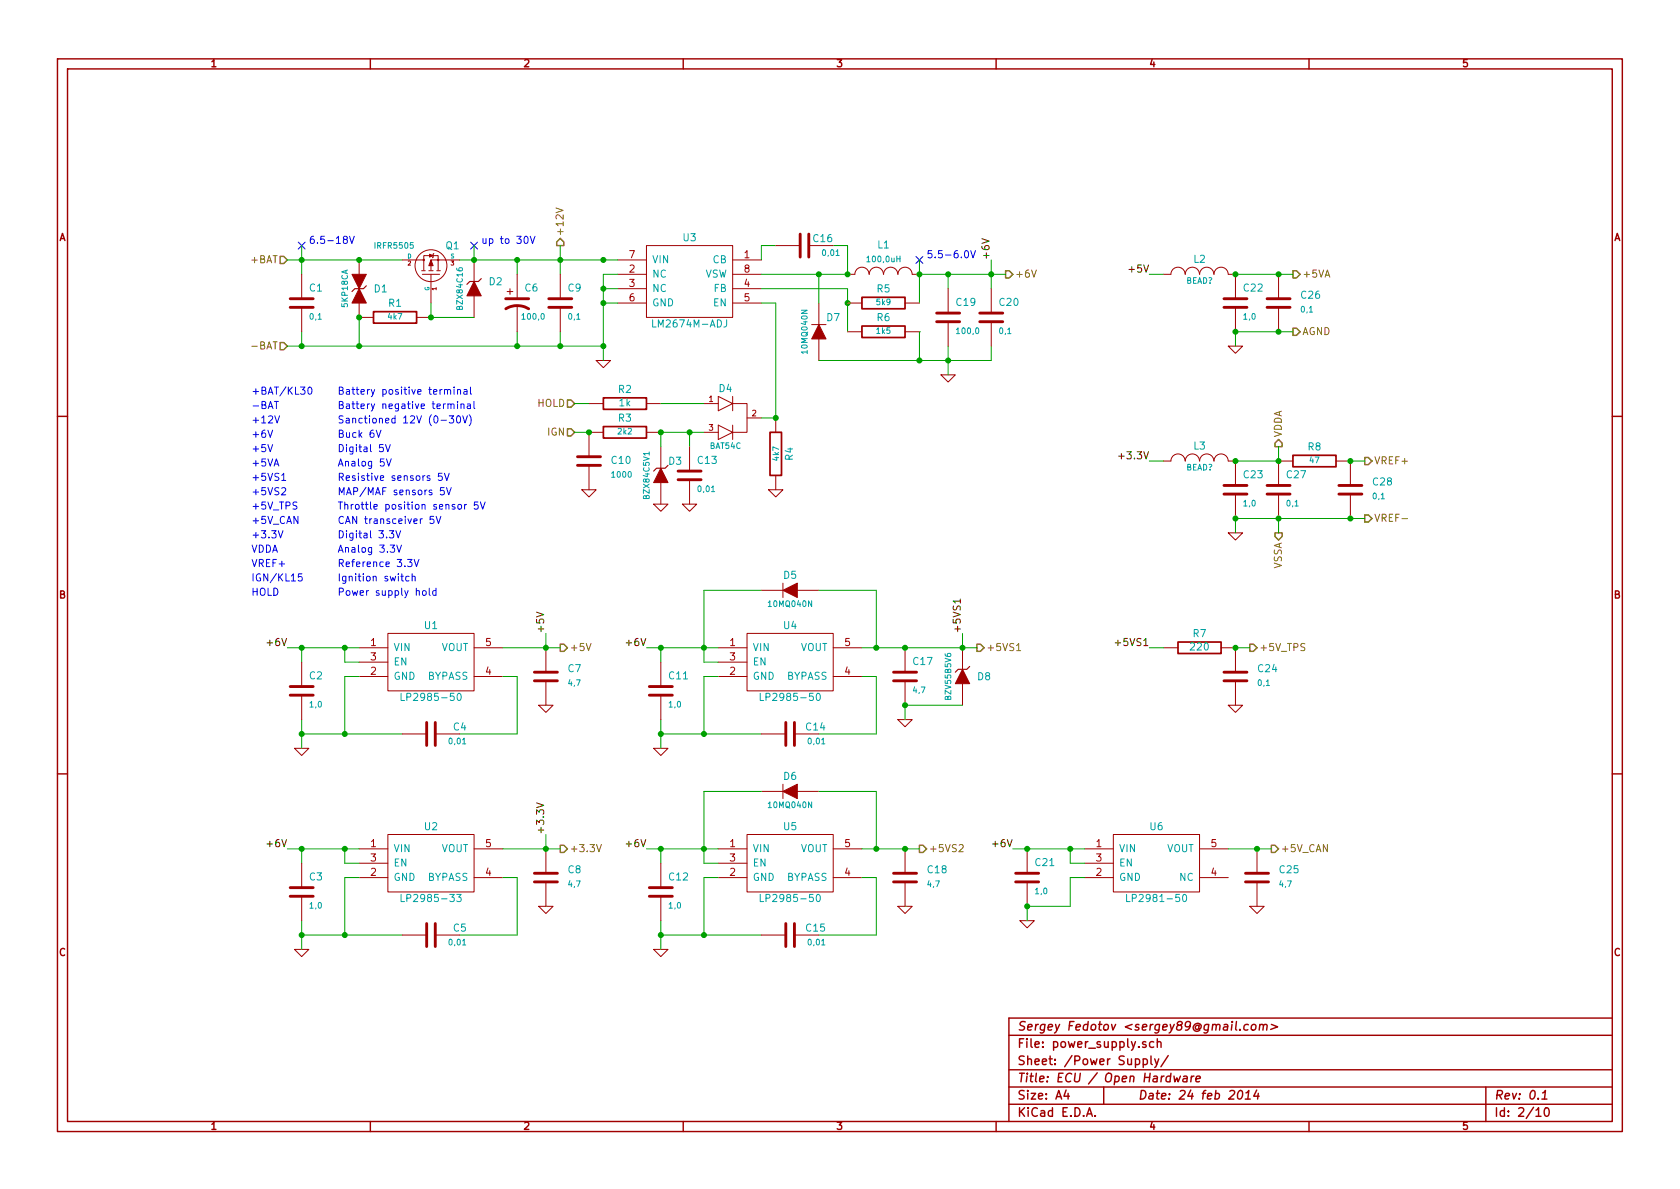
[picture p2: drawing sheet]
EESchema Schematic File Version 2
LIBS:openecu
LIBS:openecu-cache
EELAYER 27 0
EELAYER END
$Descr A4 11693 8268
encoding utf-8
Sheet 2 10
Title "ECU / Open Hardware"
Date "24 feb 2014"
Rev "0.1"
Comp "Sergey Fedotov <sergey89@gmail.com>"
Comment1 ""
Comment2 ""
Comment3 ""
Comment4 ""
$EndDescr
$Comp
L GND #PWR6
U 1 1
P 4200 2500
F 0 "#PWR6" H 4200 2500 30  0001 C CNN
F 1 "GND" H 4200 2430 30  0001 C CNN
F 2 "~" H 4200 2500 60  0000 C CNN
F 3 "~" H 4200 2500 60  0000 C CNN
	1    4200 2500
	1    0    0    -1  
$EndComp
$Comp
L 10MQ040N D7
U 1 1
P 5700 2300
F 0 "D7" V 5800 2400 50  0000 C CNN
F 1 "10MQ040N" H 5700 2200 40  0000 C CNN
F 2 "~" H 5700 2300 60  0000 C CNN
F 3 "~" H 5700 2300 60  0000 C CNN
	1    5700 2300
	0    1    -1   0   
$EndComp
$Comp
L GND #PWR14
U 1 1
P 6600 2600
F 0 "#PWR14" H 6600 2600 30  0001 C CNN
F 1 "GND" H 6600 2530 30  0001 C CNN
F 2 "~" H 6600 2600 60  0000 C CNN
F 3 "~" H 6600 2600 60  0000 C CNN
	1    6600 2600
	1    0    0    -1  
$EndComp
$Comp
L R R2
U 1 1
P 4350 2800
F 0 "R2" V 4450 2800 50  0000 C CNN
F 1 "1k" V 4357 2801 50  0000 C CNN
F 2 "~" V 4280 2800 30  0000 C CNN
F 3 "~" H 4350 2800 30  0000 C CNN
	1    4350 2800
	0    -1   -1   0   
$EndComp
$Comp
L IRFR5505 Q1
U 1 1
P 3000 1900
F 0 "Q1" V 3200 1800 50  0000 R CNN
F 1 "IRFR5505" V 3200 2300 40  0000 R CNN
F 2 "TO252" V 3200 2050 29  0001 C CNN
F 3 "~" H 3000 1900 60  0000 C CNN
	1    3000 1900
	0    -1   -1   0   
$EndComp
$Comp
L GND #PWR11
U 1 1
P 5400 3400
F 0 "#PWR11" H 5400 3400 30  0001 C CNN
F 1 "GND" H 5400 3330 30  0001 C CNN
F 2 "~" H 5400 3400 60  0000 C CNN
F 3 "~" H 5400 3400 60  0000 C CNN
	1    5400 3400
	1    0    0    -1  
$EndComp
$Comp
L BZX84C5V1 D3
U 1 1
P 4600 3300
F 0 "D3" V 4700 3400 50  0000 C CNN
F 1 "BZX84C5V1" H 4600 3200 40  0000 C CNN
F 2 "~" H 4600 3300 60  0000 C CNN
F 3 "~" H 4600 3300 60  0000 C CNN
	1    4600 3300
	0    1    -1   0   
$EndComp
$Comp
L GND #PWR7
U 1 1
P 4600 3500
F 0 "#PWR7" H 4600 3500 30  0001 C CNN
F 1 "GND" H 4600 3430 30  0001 C CNN
F 2 "~" H 4600 3500 60  0000 C CNN
F 3 "~" H 4600 3500 60  0000 C CNN
	1    4600 3500
	1    0    0    -1  
$EndComp
$Comp
L GND #PWR10
U 1 1
P 4800 3500
F 0 "#PWR10" H 4800 3500 30  0001 C CNN
F 1 "GND" H 4800 3430 30  0001 C CNN
F 2 "~" H 4800 3500 60  0000 C CNN
F 3 "~" H 4800 3500 60  0000 C CNN
	1    4800 3500
	1    0    0    -1  
$EndComp
$Comp
L BZX84C16 D2
U 1 1
P 3300 2000
F 0 "D2" V 3350 2150 50  0000 C CNN
F 1 "BZX84C16" H 3300 1900 40  0000 C CNN
F 2 "~" H 3300 2000 60  0000 C CNN
F 3 "~" H 3300 2000 60  0000 C CNN
	1    3300 2000
	0    1    -1   0   
$EndComp
$Comp
L 5KP18CA D1
U 1 1
P 2500 2000
F 0 "D1" V 2500 2150 50  0000 C CNN
F 1 "5KP18CA" H 2500 1900 40  0000 C CNN
F 2 "~" H 2450 2000 60  0000 C CNN
F 3 "~" H 2450 2000 60  0000 C CNN
	1    2500 2000
	0    1    -1   0   
$EndComp
Text HLabel 2000 1800 0    50   Input ~ 0
+BAT
Text HLabel 2000 2400 0    50   Input ~ 0
-BAT
Text HLabel 4000 3000 0    50   Input ~ 0
IGN
Text HLabel 4000 2800 0    50   Input ~ 0
HOLD
$Comp
L BAT54C D4
U 1 1
P 5100 2900
F 0 "D4" V 4900 2850 50  0000 C CNN
F 1 "BAT54C" V 5300 2850 40  0000 C CNN
F 2 "~" V 5200 2850 60  0000 C CNN
F 3 "~" V 5200 2850 60  0000 C CNN
	1    5100 2900
	0    1    1    0   
$EndComp
$Comp
L LP2985-50 U1
U 1 1
P 3000 4600
F 0 "U1" H 3000 4850 50  0000 C CNN
F 1 "LP2985-50" H 3000 4350 50  0000 C CNN
F 2 "" H 3000 4350 60  0000 C CNN
F 3 "" H 3000 4350 60  0000 C CNN
	1    3000 4600
	1    0    0    -1  
$EndComp
$Comp
L GND #PWR1
U 1 1
P 2100 5200
F 0 "#PWR1" H 2100 5200 30  0001 C CNN
F 1 "GND" H 2100 5130 30  0001 C CNN
F 2 "~" H 2100 5200 60  0000 C CNN
F 3 "~" H 2100 5200 60  0000 C CNN
	1    2100 5200
	1    0    0    -1  
$EndComp
$Comp
L GND #PWR3
U 1 1
P 3800 4900
F 0 "#PWR3" H 3800 4900 30  0001 C CNN
F 1 "GND" H 3800 4830 30  0001 C CNN
F 2 "~" H 3800 4900 60  0000 C CNN
F 3 "~" H 3800 4900 60  0000 C CNN
	1    3800 4900
	1    0    0    -1  
$EndComp
$Comp
L GND #PWR2
U 1 1
P 2100 6600
F 0 "#PWR2" H 2100 6600 30  0001 C CNN
F 1 "GND" H 2100 6530 30  0001 C CNN
F 2 "~" H 2100 6600 60  0000 C CNN
F 3 "~" H 2100 6600 60  0000 C CNN
	1    2100 6600
	1    0    0    -1  
$EndComp
$Comp
L LP2985-33 U2
U 1 1
P 3000 6000
F 0 "U2" H 3000 6250 50  0000 C CNN
F 1 "LP2985-33" H 3000 5750 50  0000 C CNN
F 2 "" H 3000 5750 60  0000 C CNN
F 3 "" H 3000 5750 60  0000 C CNN
	1    3000 6000
	1    0    0    -1  
$EndComp
Text HLabel 3900 5900 2    50   Output ~ 0
+3.3V
Text HLabel 3900 4500 2    50   Output ~ 0
+5V
Text HLabel 7000 1900 2    50   Output ~ 0
+6V
Text HLabel 3900 1700 1    50   Output ~ 0
+12V
Text HLabel 8900 3100 1    50   Output ~ 0
VDDA
Text HLabel 9500 3200 2    50   Output ~ 0
VREF+
Text Label 3800 4400 1    50   ~ 0
+5V
Text Label 3800 5800 1    50   ~ 0
+3.3V
$Comp
L GND #PWR17
U 1 1
P 8600 3700
F 0 "#PWR17" H 8600 3700 30  0001 C CNN
F 1 "GND" H 8600 3630 30  0001 C CNN
F 2 "~" H 8600 3700 60  0000 C CNN
F 3 "~" H 8600 3700 60  0000 C CNN
	1    8600 3700
	1    0    0    -1  
$EndComp
Text Label 8000 3200 2    50   ~ 0
+3.3V
Text Label 8000 1900 2    50   ~ 0
+5V
$Comp
L GND #PWR16
U 1 1
P 8600 2400
F 0 "#PWR16" H 8600 2400 30  0001 C CNN
F 1 "GND" H 8600 2330 30  0001 C CNN
F 2 "~" H 8600 2400 60  0000 C CNN
F 3 "~" H 8600 2400 60  0000 C CNN
	1    8600 2400
	1    0    0    -1  
$EndComp
Text HLabel 9000 1900 2    50   Output ~ 0
+5VA
Text HLabel 9500 3600 2    50   Output ~ 0
VREF-
Text HLabel 8900 3700 3    50   Output ~ 0
VSSA
Text HLabel 9000 2300 2    50   Output ~ 0
AGND
$Comp
L LM2674M-ADJ U3
U 1 1
P 4800 1950
F 0 "U3" H 4800 2250 50  0000 C CNN
F 1 "LM2674M-ADJ" H 4800 1650 50  0000 C CNN
F 2 "~" H 5100 1700 60  0000 C CNN
F 3 "~" H 5100 1700 60  0000 C CNN
	1    4800 1950
	1    0    0    -1  
$EndComp
$Comp
L LP2985-50 U4
U 1 1
P 5500 4600
F 0 "U4" H 5500 4850 50  0000 C CNN
F 1 "LP2985-50" H 5500 4350 50  0000 C CNN
F 2 "~" H 5500 4350 60  0000 C CNN
F 3 "~" H 5500 4350 60  0000 C CNN
	1    5500 4600
	1    0    0    -1  
$EndComp
$Comp
L 10MQ040N D5
U 1 1
P 5500 4100
F 0 "D5" H 5500 4200 50  0000 C CNN
F 1 "10MQ040N" H 5500 4000 40  0000 C CNN
F 2 "~" H 5500 4100 60  0000 C CNN
F 3 "~" H 5500 4100 60  0000 C CNN
	1    5500 4100
	-1   0    0    -1  
$EndComp
$Comp
L GND #PWR8
U 1 1
P 4600 5200
F 0 "#PWR8" H 4600 5200 30  0001 C CNN
F 1 "GND" H 4600 5130 30  0001 C CNN
F 2 "~" H 4600 5200 60  0000 C CNN
F 3 "~" H 4600 5200 60  0000 C CNN
	1    4600 5200
	1    0    0    -1  
$EndComp
$Comp
L GND #PWR12
U 1 1
P 6300 5000
F 0 "#PWR12" H 6300 5000 30  0001 C CNN
F 1 "GND" H 6300 4930 30  0001 C CNN
F 2 "~" H 6300 5000 60  0000 C CNN
F 3 "~" H 6300 5000 60  0000 C CNN
	1    6300 5000
	1    0    0    -1  
$EndComp
Text HLabel 6800 4500 2    50   Output ~ 0
+5VS1
Text Notes 1750 2750 0    50   ~ 0
+BAT/KL30
Text Notes 1750 2850 0    50   ~ 0
-BAT
Text Notes 1750 2950 0    50   ~ 0
+12V
Text Notes 1750 3050 0    50   ~ 0
+6V
Text Notes 1750 3150 0    50   ~ 0
+5V
Text Notes 1750 3250 0    50   ~ 0
+5VA
Text Notes 1750 3350 0    50   ~ 0
+5VS1
Text Notes 1750 3750 0    50   ~ 0
+3.3V
Text Notes 1750 3850 0    50   ~ 0
VDDA
Text Notes 1750 3950 0    50   ~ 0
VREF+
Text Notes 2350 2750 0    50   ~ 0
Battery positive terminal
Text Notes 2350 2850 0    50   ~ 0
Battery negative terminal
Text Notes 2350 2950 0    50   ~ 0
Sanctioned 12V (0-30V)
Text Notes 2350 3050 0    50   ~ 0
Buck 6V
Text Notes 2350 3150 0    50   ~ 0
Digital 5V
Text Notes 2350 3250 0    50   ~ 0
Analog 5V
Text Notes 2350 3350 0    50   ~ 0
Resistive sensors 5V
Text Notes 2350 3750 0    50   ~ 0
Digital 3.3V
Text Notes 1750 4050 0    50   ~ 0
IGN/KL15
Text Notes 2350 4050 0    50   ~ 0
Ignition switch
Text Notes 2350 3850 0    50   ~ 0
Analog 3.3V
Text Notes 2350 3950 0    50   ~ 0
Reference 3.3V
Text Notes 3350 1700 0    50   ~ 0
up to 30V
NoConn ~ 3300 1700
NoConn ~ 2100 1700
Text Notes 2150 1700 0    50   ~ 0
6.5-18V
NoConn ~ 6400 1800
Text Notes 6450 1800 0    50   ~ 0
5.5-6.0V
Text Notes 1750 4150 0    50   ~ 0
HOLD
Text Notes 2350 4150 0    50   ~ 0
Power supply hold
Text Label 6900 1800 1    50   ~ 0
+6V
Text Label 2000 4500 2    50   ~ 0
+6V
Text Label 2000 5900 2    50   ~ 0
+6V
Text Label 4500 4500 2    50   ~ 0
+6V
$Comp
L LP2985-50 U5
U 1 1
P 5500 6000
F 0 "U5" H 5500 6250 50  0000 C CNN
F 1 "LP2985-50" H 5500 5750 50  0000 C CNN
F 2 "~" H 5500 5750 60  0000 C CNN
F 3 "~" H 5500 5750 60  0000 C CNN
	1    5500 6000
	1    0    0    -1  
$EndComp
$Comp
L 10MQ040N D6
U 1 1
P 5500 5500
F 0 "D6" H 5500 5600 50  0000 C CNN
F 1 "10MQ040N" H 5500 5400 40  0000 C CNN
F 2 "~" H 5500 5500 60  0000 C CNN
F 3 "~" H 5500 5500 60  0000 C CNN
	1    5500 5500
	-1   0    0    -1  
$EndComp
$Comp
L GND #PWR9
U 1 1
P 4600 6600
F 0 "#PWR9" H 4600 6600 30  0001 C CNN
F 1 "GND" H 4600 6530 30  0001 C CNN
F 2 "~" H 4600 6600 60  0000 C CNN
F 3 "~" H 4600 6600 60  0000 C CNN
	1    4600 6600
	1    0    0    -1  
$EndComp
Text HLabel 6400 5900 2    50   Output ~ 0
+5VS2
Text Label 4500 5900 2    50   ~ 0
+6V
$Comp
L LP2981-50 U6
U 1 1
P 8050 6000
F 0 "U6" H 8050 6250 50  0000 C CNN
F 1 "LP2981-50" H 8050 5750 50  0000 C CNN
F 2 "~" H 8050 5750 60  0000 C CNN
F 3 "~" H 8050 5750 60  0000 C CNN
	1    8050 6000
	1    0    0    -1  
$EndComp
Text Label 7050 5900 2    50   ~ 0
+6V
$Comp
L GND #PWR15
U 1 1
P 7150 6400
F 0 "#PWR15" H 7150 6400 30  0001 C CNN
F 1 "GND" H 7150 6330 30  0001 C CNN
F 2 "~" H 7150 6400 60  0000 C CNN
F 3 "~" H 7150 6400 60  0000 C CNN
	1    7150 6400
	1    0    0    -1  
$EndComp
$Comp
L GND #PWR19
U 1 1
P 8750 6300
F 0 "#PWR19" H 8750 6300 30  0001 C CNN
F 1 "GND" H 8750 6230 30  0001 C CNN
F 2 "~" H 8750 6300 60  0000 C CNN
F 3 "~" H 8750 6300 60  0000 C CNN
	1    8750 6300
	1    0    0    -1  
$EndComp
Text HLabel 8850 5900 2    50   Output ~ 0
+5V_CAN
$Comp
L BZV55B5V6 D8
U 1 1
P 6700 4700
F 0 "D8" V 6700 4850 50  0000 C CNN
F 1 "BZV55B5V6" H 6700 4600 40  0000 C CNN
F 2 "~" H 6700 4700 60  0000 C CNN
F 3 "~" H 6700 4700 60  0000 C CNN
	1    6700 4700
	0    1    -1   0   
$EndComp
Text Notes 1750 3450 0    50   ~ 0
+5VS2
Text Notes 2350 3450 0    50   ~ 0
MAP/MAF sensors 5V
Text Notes 1750 3650 0    50   ~ 0
+5V_CAN
Text Notes 2350 3650 0    50   ~ 0
CAN transceiver 5V
Text Label 6700 4400 1    50   ~ 0
+5VS1
$Comp
L R R7
U 1 1
P 8350 4500
F 0 "R7" V 8450 4500 50  0000 C CNN
F 1 "220" V 8357 4501 50  0000 C CNN
F 2 "~" V 8280 4500 30  0000 C CNN
F 3 "~" H 8350 4500 30  0000 C CNN
	1    8350 4500
	0    -1   -1   0   
$EndComp
Text Label 8000 4500 2    50   ~ 0
+5VS1
$Comp
L GND #PWR18
U 1 1
P 8600 4900
F 0 "#PWR18" H 8600 4900 30  0001 C CNN
F 1 "GND" H 8600 4830 30  0001 C CNN
F 2 "~" H 8600 4900 60  0000 C CNN
F 3 "~" H 8600 4900 60  0000 C CNN
	1    8600 4900
	1    0    0    -1  
$EndComp
Text HLabel 8700 4500 2    50   Output ~ 0
+5V_TPS
Text Notes 1750 3550 0    50   ~ 0
+5V_TPS
Text Notes 2350 3550 0    50   ~ 0
Throttle position sensor 5V
Wire Wire Line
	3200 1800 3300 1800
Wire Wire Line
	3300 1800 3600 1800
Wire Wire Line
	3600 1800 3900 1800
Wire Wire Line
	3900 1800 4200 1800
Wire Wire Line
	4200 1800 4300 1800
Wire Wire Line
	3600 1800 3600 1900
Wire Wire Line
	3900 1700 3900 1800
Wire Wire Line
	3900 1800 3900 1900
Connection ~ 3900 1800
Wire Wire Line
	3900 2400 3900 2300
Wire Wire Line
	3600 2400 3600 2300
Wire Wire Line
	4300 1900 4200 1900
Wire Wire Line
	4200 1900 4200 2000
Wire Wire Line
	4200 2000 4200 2100
Wire Wire Line
	4200 2100 4200 2400
Wire Wire Line
	4200 2400 4200 2500
Wire Wire Line
	4200 2100 4300 2100
Wire Wire Line
	4300 2000 4200 2000
Connection ~ 4200 2000
Connection ~ 3900 2400
Connection ~ 4200 2100
Connection ~ 4200 2400
Wire Wire Line
	6600 1900 6600 2000
Connection ~ 6600 1900
Wire Wire Line
	6900 2500 6900 2400
Connection ~ 6600 2500
Wire Wire Line
	6400 2300 6400 2300
Wire Wire Line
	6600 2400 6600 2500
Wire Wire Line
	6600 2500 6600 2600
Wire Wire Line
	5300 1900 5700 1900
Wire Wire Line
	5700 1900 5900 1900
Wire Wire Line
	5900 2100 5900 2100
Wire Wire Line
	5900 2000 5300 2000
Wire Wire Line
	5700 1900 5700 2100
Connection ~ 5700 1900
Wire Wire Line
	5700 2500 6400 2500
Wire Wire Line
	6400 2500 6600 2500
Wire Wire Line
	6600 2500 6900 2500
Wire Wire Line
	5800 1700 5900 1700
Wire Wire Line
	5400 2100 5300 2100
Wire Wire Line
	5400 2100 5400 2900
Wire Wire Line
	5400 2900 5300 2900
Wire Wire Line
	4600 3000 4800 3000
Wire Wire Line
	4800 3000 4900 3000
Wire Wire Line
	4800 3100 4800 3000
Connection ~ 4800 3000
Wire Wire Line
	4600 3100 4600 3000
Wire Wire Line
	4600 2800 4900 2800
Connection ~ 6900 1900
Wire Wire Line
	2000 1800 2100 1800
Wire Wire Line
	2100 1800 2500 1800
Wire Wire Line
	2500 1800 2800 1800
Connection ~ 3600 1800
Connection ~ 3300 1800
Connection ~ 3600 2400
Wire Wire Line
	2000 2400 2100 2400
Wire Wire Line
	2100 2400 2500 2400
Wire Wire Line
	2500 2400 3600 2400
Wire Wire Line
	3600 2400 3900 2400
Wire Wire Line
	3900 2400 4200 2400
Wire Wire Line
	3000 2100 3000 2200
Wire Wire Line
	2500 2200 2500 2200
Wire Wire Line
	2500 2200 2500 2400
Connection ~ 2500 2400
Wire Wire Line
	3000 2200 3300 2200
Connection ~ 2500 1800
Wire Wire Line
	4000 3000 4100 3000
Wire Wire Line
	6400 1800 6400 1900
Wire Wire Line
	6400 1900 6400 2100
Connection ~ 5900 2100
Wire Wire Line
	6400 2300 6400 2500
Connection ~ 6400 2500
Wire Wire Line
	5900 2000 5900 2100
Wire Wire Line
	5900 2100 5900 2300
Connection ~ 2400 4500
Wire Wire Line
	2400 4700 2500 4700
Wire Wire Line
	2100 4500 2100 4600
Wire Wire Line
	2100 5000 2100 5100
Wire Wire Line
	2100 5100 2100 5200
Wire Wire Line
	2100 5100 2400 5100
Wire Wire Line
	2400 5100 2800 5100
Connection ~ 2100 5100
Wire Wire Line
	3200 5100 3600 5100
Wire Wire Line
	3600 4700 3500 4700
Connection ~ 2400 5100
Wire Wire Line
	3600 5100 3600 4700
Wire Wire Line
	3800 4900 3800 4900
Wire Wire Line
	2400 6000 2500 6000
Wire Wire Line
	2400 5900 2400 6000
Connection ~ 2400 5900
Wire Wire Line
	2400 6100 2400 6500
Wire Wire Line
	2400 6100 2500 6100
Wire Wire Line
	2100 5900 2100 6000
Wire Wire Line
	2100 6400 2100 6500
Wire Wire Line
	2100 6500 2100 6600
Wire Wire Line
	2100 6500 2400 6500
Wire Wire Line
	2400 6500 2800 6500
Connection ~ 2100 6500
Wire Wire Line
	3200 6500 3600 6500
Wire Wire Line
	3600 6100 3500 6100
Connection ~ 2400 6500
Wire Wire Line
	3600 6500 3600 6100
Connection ~ 2100 4500
Connection ~ 2100 5900
Wire Wire Line
	2500 4600 2400 4600
Wire Wire Line
	2400 4600 2400 4500
Wire Wire Line
	2400 4700 2400 5100
Wire Wire Line
	5400 1700 5300 1700
Wire Wire Line
	8600 3600 8900 3600
Wire Wire Line
	8900 3600 9400 3600
Wire Wire Line
	9400 3600 9500 3600
Wire Wire Line
	8600 3600 8600 3700
Wire Wire Line
	8600 3200 8900 3200
Wire Wire Line
	8900 3600 8900 3700
Wire Wire Line
	8900 3200 8900 3100
Wire Wire Line
	9400 3200 9500 3200
Wire Wire Line
	3500 5900 3800 5900
Wire Wire Line
	3800 5900 3900 5900
Wire Wire Line
	3500 4500 3800 4500
Wire Wire Line
	3800 4500 3900 4500
Wire Wire Line
	3800 4400 3800 4500
Wire Wire Line
	3800 4500 3800 4500
Wire Wire Line
	3800 5800 3800 5900
Wire Wire Line
	2100 1700 2100 1800
Wire Wire Line
	2100 1800 2100 1900
Connection ~ 2100 1800
Wire Wire Line
	2100 2300 2100 2400
Connection ~ 2100 2400
Wire Wire Line
	8600 1900 8900 1900
Wire Wire Line
	8900 1900 9000 1900
Wire Wire Line
	8600 2300 8900 2300
Wire Wire Line
	8900 2300 9000 2300
Wire Wire Line
	8600 2300 8600 2400
Wire Wire Line
	8900 2300 8900 2300
Wire Wire Line
	8900 1900 8900 1900
Connection ~ 4200 1800
Wire Wire Line
	5300 4100 4900 4100
Wire Wire Line
	6000 4500 6100 4500
Wire Wire Line
	6100 4500 6300 4500
Wire Wire Line
	6300 4500 6700 4500
Wire Wire Line
	6700 4500 6800 4500
Wire Wire Line
	6100 4500 6100 4100
Wire Wire Line
	6100 4100 5700 4100
Wire Wire Line
	5700 5100 6100 5100
Wire Wire Line
	6100 5100 6100 4700
Wire Wire Line
	6100 4700 6000 4700
Wire Wire Line
	5000 4700 4900 4700
Wire Wire Line
	4600 4500 4600 4600
Wire Wire Line
	4600 5000 4600 5100
Wire Wire Line
	4600 5100 4600 5200
Wire Wire Line
	4600 5100 4900 5100
Wire Wire Line
	4900 5100 5300 5100
Connection ~ 4600 5100
Wire Wire Line
	4900 4700 4900 5100
Connection ~ 4900 5100
Connection ~ 4600 4500
Wire Wire Line
	4900 4100 4900 4500
Wire Wire Line
	4900 4500 4900 4600
Connection ~ 4900 4500
Wire Wire Line
	4900 4600 5000 4600
Wire Wire Line
	6300 4900 6300 5000
Connection ~ 6100 4500
Wire Wire Line
	6300 4500 6300 4500
Wire Wire Line
	5300 1700 5300 1800
Wire Wire Line
	3300 1800 3300 1700
Wire Wire Line
	5900 1700 5900 1900
Wire Wire Line
	6400 1900 6600 1900
Wire Wire Line
	6600 1900 6900 1900
Wire Wire Line
	6900 1900 7000 1900
Wire Wire Line
	2000 4500 2100 4500
Wire Wire Line
	2100 4500 2400 4500
Wire Wire Line
	2400 4500 2500 4500
Wire Wire Line
	6900 1800 6900 1900
Wire Wire Line
	6900 1900 6900 2000
Wire Wire Line
	2000 5900 2100 5900
Wire Wire Line
	2100 5900 2400 5900
Wire Wire Line
	2400 5900 2500 5900
Wire Wire Line
	4500 4500 4600 4500
Wire Wire Line
	4600 4500 4900 4500
Wire Wire Line
	4900 4500 5000 4500
Wire Wire Line
	5300 5500 4900 5500
Wire Wire Line
	6000 5900 6100 5900
Wire Wire Line
	6100 5900 6300 5900
Wire Wire Line
	6300 5900 6400 5900
Wire Wire Line
	6100 5900 6100 5500
Wire Wire Line
	6100 5500 5700 5500
Wire Wire Line
	5700 6500 6100 6500
Wire Wire Line
	6100 6500 6100 6100
Wire Wire Line
	6100 6100 6000 6100
Wire Wire Line
	5000 6100 4900 6100
Wire Wire Line
	4600 5900 4600 6000
Wire Wire Line
	4600 6400 4600 6500
Wire Wire Line
	4600 6500 4600 6600
Wire Wire Line
	4600 6500 4900 6500
Wire Wire Line
	4900 6500 5300 6500
Connection ~ 4600 6500
Wire Wire Line
	4900 6100 4900 6500
Connection ~ 4900 6500
Connection ~ 4600 5900
Wire Wire Line
	4900 5500 4900 5900
Wire Wire Line
	4900 5900 4900 6000
Connection ~ 4900 5900
Wire Wire Line
	4900 6000 5000 6000
Connection ~ 6100 5900
Wire Wire Line
	4500 5900 4600 5900
Wire Wire Line
	4600 5900 4900 5900
Wire Wire Line
	4900 5900 5000 5900
Wire Wire Line
	7050 5900 7150 5900
Wire Wire Line
	7150 5900 7450 5900
Wire Wire Line
	7450 5900 7550 5900
Wire Wire Line
	7450 6000 7550 6000
Wire Wire Line
	7450 5900 7450 6000
Connection ~ 7450 5900
Wire Wire Line
	8550 5900 8750 5900
Wire Wire Line
	8750 5900 8850 5900
Wire Wire Line
	7150 6300 7150 6400
Wire Wire Line
	7450 6100 7550 6100
Wire Wire Line
	7150 6300 7450 6300
Wire Wire Line
	7450 6300 7450 6100
Wire Wire Line
	6700 4400 6700 4500
Connection ~ 6700 4500
Wire Wire Line
	8100 4500 8000 4500
Wire Wire Line
	8600 4500 8700 4500
Wire Wire Line
	8100 1900 8000 1900
Wire Wire Line
	8100 3200 8000 3200
$Comp
L C C10
U 1 1
P 4100 3200
F 0 "C10" H 4250 3200 50  0000 L CNN
F 1 "1000" H 4250 3100 40  0000 L CNN
F 2 "~" H 4138 3050 30  0000 C CNN
F 3 "~" H 4100 3200 60  0000 C CNN
	1    4100 3200
	1    0    0    -1  
$EndComp
$Comp
L R R3
U 1 1
P 4350 3000
F 0 "R3" V 4450 3000 50  0000 C CNN
F 1 "2k2" V 4357 3001 40  0000 C CNN
F 2 "~" V 4280 3000 30  0000 C CNN
F 3 "~" H 4350 3000 30  0000 C CNN
	1    4350 3000
	0    -1   -1   0   
$EndComp
Connection ~ 4100 3000
$Comp
L GND #PWR5
U 1 1
P 4100 3400
F 0 "#PWR5" H 4100 3400 30  0001 C CNN
F 1 "GND" H 4100 3330 30  0001 C CNN
F 2 "~" H 4100 3400 60  0000 C CNN
F 3 "~" H 4100 3400 60  0000 C CNN
	1    4100 3400
	1    0    0    -1  
$EndComp
Connection ~ 4600 3000
Wire Wire Line
	4000 2800 4100 2800
Wire Wire Line
	6300 4900 6700 4900
$Comp
L GND #PWR4
U 1 1
P 3800 6300
F 0 "#PWR4" H 3800 6300 30  0001 C CNN
F 1 "GND" H 3800 6230 30  0001 C CNN
F 2 "~" H 3800 6300 60  0000 C CNN
F 3 "~" H 3800 6300 60  0000 C CNN
	1    3800 6300
	1    0    0    -1  
$EndComp
Wire Wire Line
	3800 6300 3800 6300
$Comp
L GND #PWR13
U 1 1
P 6300 6300
F 0 "#PWR13" H 6300 6300 30  0001 C CNN
F 1 "GND" H 6300 6230 30  0001 C CNN
F 2 "~" H 6300 6300 60  0000 C CNN
F 3 "~" H 6300 6300 60  0000 C CNN
	1    6300 6300
	1    0    0    -1  
$EndComp
Wire Wire Line
	6300 6300 6300 6300
$Comp
L C C15
U 1 1
P 5500 6500
F 0 "C15" V 5550 6250 50  0000 L CNN
F 1 "0,01" V 5450 6250 40  0000 L CNN
F 2 "~" H 5538 6350 30  0000 C CNN
F 3 "~" H 5500 6500 60  0000 C CNN
	1    5500 6500
	0    -1   -1   0   
$EndComp
$Comp
L C C5
U 1 1
P 3000 6500
F 0 "C5" V 3050 6250 50  0000 L CNN
F 1 "0,01" V 2950 6250 40  0000 L CNN
F 2 "~" H 3038 6350 30  0000 C CNN
F 3 "~" H 3000 6500 60  0000 C CNN
	1    3000 6500
	0    -1   -1   0   
$EndComp
$Comp
L C C4
U 1 1
P 3000 5100
F 0 "C4" V 3050 4850 50  0000 L CNN
F 1 "0,01" V 2950 4850 40  0000 L CNN
F 2 "~" H 3038 4950 30  0000 C CNN
F 3 "~" H 3000 5100 60  0000 C CNN
	1    3000 5100
	0    -1   -1   0   
$EndComp
$Comp
L C C14
U 1 1
P 5500 5100
F 0 "C14" V 5550 4850 50  0000 L CNN
F 1 "0,01" V 5450 4850 40  0000 L CNN
F 2 "~" H 5538 4950 30  0000 C CNN
F 3 "~" H 5500 5100 60  0000 C CNN
	1    5500 5100
	0    -1   -1   0   
$EndComp
$Comp
L C C7
U 1 1
P 3800 4700
F 0 "C7" H 3950 4750 50  0000 L CNN
F 1 "4,7" H 3950 4650 40  0000 L CNN
F 2 "~" H 3838 4550 30  0000 C CNN
F 3 "~" H 3800 4700 60  0000 C CNN
	1    3800 4700
	1    0    0    -1  
$EndComp
$Comp
L C C8
U 1 1
P 3800 6100
F 0 "C8" H 3950 6150 50  0000 L CNN
F 1 "4,7" H 3950 6050 40  0000 L CNN
F 2 "~" H 3838 5950 30  0000 C CNN
F 3 "~" H 3800 6100 60  0000 C CNN
	1    3800 6100
	1    0    0    -1  
$EndComp
$Comp
L C C17
U 1 1
P 6300 4700
F 0 "C17" H 6350 4800 50  0000 L CNN
F 1 "4,7" H 6350 4600 40  0000 L CNN
F 2 "~" H 6338 4550 30  0000 C CNN
F 3 "~" H 6300 4700 60  0000 C CNN
	1    6300 4700
	1    0    0    -1  
$EndComp
$Comp
L C C18
U 1 1
P 6300 6100
F 0 "C18" H 6450 6150 50  0000 L CNN
F 1 "4,7" H 6450 6050 40  0000 L CNN
F 2 "~" H 6338 5950 30  0000 C CNN
F 3 "~" H 6300 6100 60  0000 C CNN
	1    6300 6100
	1    0    0    -1  
$EndComp
$Comp
L C C25
U 1 1
P 8750 6100
F 0 "C25" H 8900 6150 50  0000 L CNN
F 1 "4,7" H 8900 6050 40  0000 L CNN
F 2 "~" H 8788 5950 30  0000 C CNN
F 3 "~" H 8750 6100 60  0000 C CNN
	1    8750 6100
	1    0    0    -1  
$EndComp
$Comp
L C C2
U 1 1
P 2100 4800
F 0 "C2" H 2150 4900 50  0000 L CNN
F 1 "1,0" H 2150 4700 40  0000 L CNN
F 2 "~" H 2138 4650 30  0000 C CNN
F 3 "~" H 2100 4800 60  0000 C CNN
	1    2100 4800
	1    0    0    -1  
$EndComp
$Comp
L C C11
U 1 1
P 4600 4800
F 0 "C11" H 4650 4900 50  0000 L CNN
F 1 "1,0" H 4650 4700 40  0000 L CNN
F 2 "~" H 4638 4650 30  0000 C CNN
F 3 "~" H 4600 4800 60  0000 C CNN
	1    4600 4800
	1    0    0    -1  
$EndComp
$Comp
L C C3
U 1 1
P 2100 6200
F 0 "C3" H 2150 6300 50  0000 L CNN
F 1 "1,0" H 2150 6100 40  0000 L CNN
F 2 "~" H 2138 6050 30  0000 C CNN
F 3 "~" H 2100 6200 60  0000 C CNN
	1    2100 6200
	1    0    0    -1  
$EndComp
$Comp
L C C12
U 1 1
P 4600 6200
F 0 "C12" H 4650 6300 50  0000 L CNN
F 1 "1,0" H 4650 6100 40  0000 L CNN
F 2 "~" H 4638 6050 30  0000 C CNN
F 3 "~" H 4600 6200 60  0000 C CNN
	1    4600 6200
	1    0    0    -1  
$EndComp
$Comp
L C C21
U 1 1
P 7150 6100
F 0 "C21" H 7200 6200 50  0000 L CNN
F 1 "1,0" H 7200 6000 40  0000 L CNN
F 2 "~" H 7188 5950 30  0000 C CNN
F 3 "~" H 7150 6100 60  0000 C CNN
	1    7150 6100
	1    0    0    -1  
$EndComp
$Comp
L C C24
U 1 1
P 8600 4700
F 0 "C24" H 8750 4750 50  0000 L CNN
F 1 "0,1" H 8750 4650 40  0000 L CNN
F 2 "~" H 8638 4550 30  0000 C CNN
F 3 "~" H 8600 4700 60  0000 C CNN
	1    8600 4700
	1    0    0    -1  
$EndComp
$Comp
L C C1
U 1 1
P 2100 2100
F 0 "C1" H 2150 2200 50  0000 L CNN
F 1 "0,1" H 2150 2000 40  0000 L CNN
F 2 "~" H 2138 1950 30  0000 C CNN
F 3 "~" H 2100 2100 60  0000 C CNN
	1    2100 2100
	1    0    0    -1  
$EndComp
$Comp
L R R1
U 1 1
P 2750 2200
F 0 "R1" V 2850 2200 50  0000 C CNN
F 1 "4k7" V 2757 2201 40  0000 C CNN
F 2 "~" V 2680 2200 30  0000 C CNN
F 3 "~" H 2750 2200 30  0000 C CNN
	1    2750 2200
	0    -1   -1   0   
$EndComp
$Comp
L CP2 C6
U 1 1
P 3600 2100
F 0 "C6" H 3650 2200 50  0000 L CNN
F 1 "100,0" H 3625 2000 40  0000 L CNN
F 2 "~" H 3638 1950 30  0000 C CNN
F 3 "~" H 3600 2100 60  0000 C CNN
	1    3600 2100
	1    0    0    -1  
$EndComp
$Comp
L C C9
U 1 1
P 3900 2100
F 0 "C9" H 3950 2200 50  0000 L CNN
F 1 "0,1" H 3950 2000 40  0000 L CNN
F 2 "~" H 3938 1950 30  0000 C CNN
F 3 "~" H 3900 2100 60  0000 C CNN
	1    3900 2100
	1    0    0    -1  
$EndComp
$Comp
L C C13
U 1 1
P 4800 3300
F 0 "C13" H 4850 3400 50  0000 L CNN
F 1 "0,01" H 4850 3200 40  0000 L CNN
F 2 "~" H 4838 3150 30  0000 C CNN
F 3 "~" H 4800 3300 60  0000 C CNN
	1    4800 3300
	1    0    0    -1  
$EndComp
$Comp
L R R4
U 1 1
P 5400 3150
F 0 "R4" V 5500 3150 50  0000 C CNN
F 1 "4k7" V 5407 3151 40  0000 C CNN
F 2 "~" V 5330 3150 30  0000 C CNN
F 3 "~" H 5400 3150 30  0000 C CNN
	1    5400 3150
	1    0    0    -1  
$EndComp
Connection ~ 5400 2900
$Comp
L R R5
U 1 1
P 6150 2100
F 0 "R5" V 6250 2100 50  0000 C CNN
F 1 "5k9" V 6157 2101 40  0000 C CNN
F 2 "~" V 6080 2100 30  0000 C CNN
F 3 "~" H 6150 2100 30  0000 C CNN
	1    6150 2100
	0    -1   -1   0   
$EndComp
$Comp
L R R6
U 1 1
P 6150 2300
F 0 "R6" V 6250 2300 50  0000 C CNN
F 1 "1k5" V 6157 2301 40  0000 C CNN
F 2 "~" V 6080 2300 30  0000 C CNN
F 3 "~" H 6150 2300 30  0000 C CNN
	1    6150 2300
	0    -1   -1   0   
$EndComp
$Comp
L C C19
U 1 1
P 6600 2200
F 0 "C19" H 6650 2300 50  0000 L CNN
F 1 "100,0" H 6650 2100 40  0000 L CNN
F 2 "~" H 6638 2050 30  0000 C CNN
F 3 "~" H 6600 2200 60  0000 C CNN
	1    6600 2200
	1    0    0    -1  
$EndComp
$Comp
L C C20
U 1 1
P 6900 2200
F 0 "C20" H 6950 2300 50  0000 L CNN
F 1 "0,1" H 6950 2100 40  0000 L CNN
F 2 "~" H 6938 2050 30  0000 C CNN
F 3 "~" H 6900 2200 60  0000 C CNN
	1    6900 2200
	1    0    0    -1  
$EndComp
$Comp
L C C16
U 1 1
P 5600 1700
F 0 "C16" V 5650 1500 50  0000 L CNN
F 1 "0,01" V 5550 1450 40  0000 L CNN
F 2 "~" H 5638 1550 30  0000 C CNN
F 3 "~" H 5600 1700 60  0000 C CNN
	1    5600 1700
	0    -1   -1   0   
$EndComp
$Comp
L INDUCTOR L1
U 1 1
P 6150 1900
F 0 "L1" H 6150 2100 50  0000 C CNN
F 1 "100,0uH" H 6150 2000 40  0000 C CNN
F 2 "~" H 6150 1900 60  0000 C CNN
F 3 "~" H 6150 1900 60  0000 C CNN
	1    6150 1900
	1    0    0    -1  
$EndComp
$Comp
L INDUCTOR L2
U 1 1
P 8350 1900
F 0 "L2" H 8350 2000 50  0000 C CNN
F 1 "BEAD?" H 8350 1850 40  0000 C CNN
F 2 "~" H 8350 1900 60  0000 C CNN
F 3 "~" H 8350 1900 60  0000 C CNN
	1    8350 1900
	1    0    0    -1  
$EndComp
$Comp
L INDUCTOR L3
U 1 1
P 8350 3200
F 0 "L3" H 8350 3300 50  0000 C CNN
F 1 "BEAD?" H 8350 3150 40  0000 C CNN
F 2 "~" H 8350 3200 60  0000 C CNN
F 3 "~" H 8350 3200 60  0000 C CNN
	1    8350 3200
	1    0    0    -1  
$EndComp
$Comp
L R R8
U 1 1
P 9150 3200
F 0 "R8" V 9250 3200 50  0000 C CNN
F 1 "47" V 9157 3201 40  0000 C CNN
F 2 "~" V 9080 3200 30  0000 C CNN
F 3 "~" H 9150 3200 30  0000 C CNN
	1    9150 3200
	0    -1   -1   0   
$EndComp
$Comp
L C C22
U 1 1
P 8600 2100
F 0 "C22" H 8650 2200 50  0000 L CNN
F 1 "1,0" H 8650 2000 40  0000 L CNN
F 2 "~" H 8638 1950 30  0000 C CNN
F 3 "~" H 8600 2100 60  0000 C CNN
	1    8600 2100
	1    0    0    -1  
$EndComp
$Comp
L C C23
U 1 1
P 8600 3400
F 0 "C23" H 8650 3500 50  0000 L CNN
F 1 "1,0" H 8650 3300 40  0000 L CNN
F 2 "~" H 8638 3250 30  0000 C CNN
F 3 "~" H 8600 3400 60  0000 C CNN
	1    8600 3400
	1    0    0    -1  
$EndComp
$Comp
L C C27
U 1 1
P 8900 3400
F 0 "C27" H 8950 3500 50  0000 L CNN
F 1 "0,1" H 8950 3300 40  0000 L CNN
F 2 "~" H 8938 3250 30  0000 C CNN
F 3 "~" H 8900 3400 60  0000 C CNN
	1    8900 3400
	1    0    0    -1  
$EndComp
$Comp
L C C28
U 1 1
P 9400 3400
F 0 "C28" H 9550 3450 50  0000 L CNN
F 1 "0,1" H 9550 3350 40  0000 L CNN
F 2 "~" H 9438 3250 30  0000 C CNN
F 3 "~" H 9400 3400 60  0000 C CNN
	1    9400 3400
	1    0    0    -1  
$EndComp
$Comp
L C C26
U 1 1
P 8900 2100
F 0 "C26" H 9050 2150 50  0000 L CNN
F 1 "0,1" H 9050 2050 40  0000 L CNN
F 2 "~" H 8938 1950 30  0000 C CNN
F 3 "~" H 8900 2100 60  0000 C CNN
	1    8900 2100
	1    0    0    -1  
$EndComp
Connection ~ 6300 4500
Connection ~ 6300 4900
Connection ~ 3800 4500
Connection ~ 3800 5900
Connection ~ 6300 5900
Connection ~ 7150 6300
Connection ~ 7150 5900
Connection ~ 8750 5900
Connection ~ 8600 4500
Connection ~ 8600 3600
Connection ~ 8900 3600
Connection ~ 9400 3600
Connection ~ 9400 3200
Connection ~ 8900 3200
Connection ~ 8600 3200
Connection ~ 5900 1900
Connection ~ 6400 1900
Connection ~ 2500 2200
Connection ~ 3000 2200
Connection ~ 8600 2300
Connection ~ 8900 2300
Connection ~ 8900 1900
Connection ~ 8600 1900
$EndSCHEMATC
